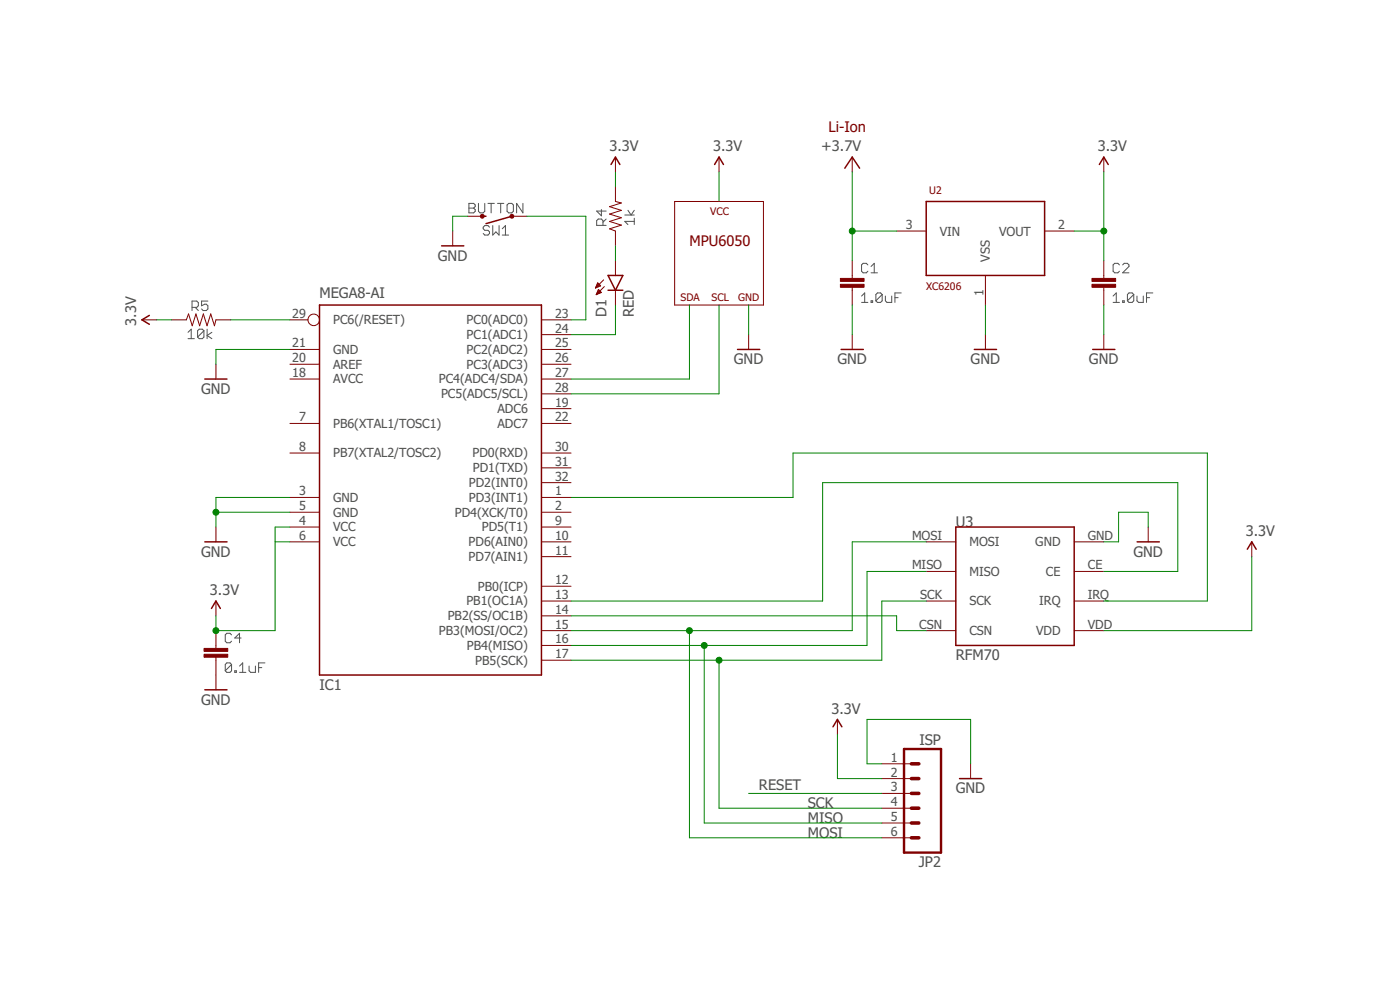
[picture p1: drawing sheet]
<svg xmlns="http://www.w3.org/2000/svg" width="841mm" height="594mm" viewBox="0 0 841 594" stroke-linecap="round" stroke-linejoin="round" font-family="sans-serif">
<g fill="none" stroke="#505050" stroke-width=".6">
<path d="M282 122h3v1v1v1v1v1v1h-3zM282 125h3M287 122v5l1 1h2l1-1v-5M293 122h4M294 136h-1h-2h-1v1l1 1h2l1 1v1l-1 1h-2l-1-1M295 122v6M296 136v5l2-2 2 2v-5M299 122h4M301 122v6M302 137l2-1v5M306 122h1l1 1v4l-1 1h-1l-1-1v-4zM314 122v6l-4-6v6"/>
<path d="M361 126v4l-3-3h6M362 135v-2l-1-1h-2l-1 1v2h6M364 132l-2 1M375 129h6M377 126l2 3 2-3M381 133h-6l2 2M381 131v4M302 141h4M521 159l-1-1h-2v1v4v1h2l1-1M672 159v-1h-2l-1 1v4l1 1h2v-1M674 159l1-1h2l1 1v1l-4 4h4M518 178l1-2v6"/>
<path d="M523 164h4M523 160l2-2v6M530 177v4l-1 1h-2l-1-1M530 177l-1-1h-2l-1 1v4M530 177l-4 4M532 178v3l1 1h3v-4M538 179h2M541 176h-3v6M669 178l2-2v6M681 177v4l-1 1h-2l-1-1M681 177l-1-1h-2l-1 1v4M681 177l-4 4"/>
<path d="M683 178v3l1 1h3v-4M689 179h2M693 176h-4v6M113 200l2-2v5M115 185h3l1-1v-2l-1-1h-3v6M117 185l2 2M122 199v3v1h-2l-1-1M122 199v-1h-2l-1 1v3M122 199l-3 3M124 198v5M125 181h-4v3l2-1h1l1 1v2l-1 1h-2l-1-1M127 200l-3 2 3 1"/>
<path d="M518 182h3M523 181h1v1h-1zM669 182h3M674 181h1v1h-1zM113 203h4M139 381l-1-1h-2l-1 1v4l1 1h2l1-1M139 399l-1-1h-2l-1 1v4M139 399v4l-1 1h-2l-1-1M139 399l-4 4M145 383h-4l3-3v6M159 398h-4v6M141 403h1v1h-1z"/>
<path d="M144 404h4M144 400l2-2v6M150 400v3l1 1h2v-4M155 401h2"/>
</g>
<g fill="none" stroke="#800000" stroke-width=".6">
<path d="M370 94v9M432 94v9M512 94v9M663 94v9M370 112v9l3 1-7 2 7 2-7 3 7 2-7 2 7 2-7 2 4 2v9M272 139v9M281 130h9M308 130h8M405 121h54v62h-54zM539 139h17M628 139h17M370 157v8"/>
<path d="M512 157v10M663 157v10M358 173h.1M358 172h2M358 172h3M358 177h1M358 171h2M358 176h2M359 171h1M359 176h2M359 170h.1M359 175h2"/>
<path d="M359 170l2 2-3 1zM359 175h1M359 174h1M359 174l2 2-3 1zM363 168l-5 5M363 172l-5 5M370 174v9M512 173v10M592 165v18M663 173v10M85 192h9M103 192h9l1-3 2 7 3-7 2 7 2-7 2 7 3-7 2 7 1-4h9"/>
<path d="M174 192h11M325 192h18M130 219v9M174 210h18M174 219h18M325 210h18M325 219h18M325 201h18M450 201v9M512 201v9M592 201v9M663 201v9"/>
<path d="M174 228h18M325 228h18M325 237h18M174 254h18M325 254h18M325 245h18M174 272h18M325 272h18M174 299h18M325 299h18M325 290h18M325 281h18"/>
<path d="M130 317v8M174 308h18M174 317h18M325 308h18M325 317h18M690 317v8M174 325h18M325 325h18M325 334h18M556 325h18M645 325h18M752 325v9"/>
<path d="M325 352h18M556 343h18M645 343h18M130 361v9M130 379v10M325 379h18M325 361h18M325 370h18M556 379h18M556 361h18M645 379h18M645 361h18"/>
<path d="M130 395v19M325 397h18M325 388h18M503 432v9M530 459h18M583 459v9M530 468h18M530 477h18M530 485h18M530 494h18M530 503h18"/>
<circle cx="188" cy="192" r="3"/>
</g>
<g fill="none" stroke="#800000" stroke-width=".89">
<path d="M367 99l3-5 2 5M429 99l3-5 3 5M660 99l3-5 3 5M508 101l4-7 4 7M290 130h2M308 130l-16 4M556 121h72v44h-72zM265 148h14M365 165h9l-4 9zM365 174h9M90 189l-5 3 5 3M192 183h133v222h-133z"/>
<path d="M443 210h13M505 210h14M585 210h14M656 210h14M123 228h13M574 317h71v71h-71zM123 325h13M683 325h13M749 330l3-5 3 5M127 365l3-4 2 4M123 414h13M500 437l3-5 3 5"/>
<path d="M576 468h14"/>
</g>
<g fill="#800000" stroke="#800000" stroke-width=".6">
<circle cx="308" cy="130" r="1.2"/>
<circle cx="290" cy="130" r="1.2"/>
</g>
<g fill="#800000" stroke="#800000" stroke-width=".6">
<path d="M505 171h14v2h-14z"/>
<path d="M505 167h14v2h-14z"/>
<path d="M656 171h14v2h-14z"/>
<path d="M656 167h14v2h-14z"/>
<path d="M123 393h14v2h-14z"/>
<path d="M123 389h14v2h-14z"/>
</g>
<path d="M543 450h22v62h-22z" fill="none" stroke="#800000" stroke-width="1.4"/>
<path d="M548 459h4M548 477h4M548 468h4M548 494h4M548 485h4M548 503h4" fill="none" stroke="#800000" stroke-width="2.1"/>
<g fill="none" stroke="#008000" stroke-width=".6">
<path d="M370 103v9M432 103v18M512 103v54M663 103v54M281 130h-9v9M316 130h36v62h-9M512 139h27M645 139h18M370 148v9M94 192h9M139 192h35M370 183v18h-27"/>
<path d="M414 183v45h-71M432 183v54h-89M450 183v18M512 183v18M592 183v18M663 183v18M174 210h-44v9M174 299h-44v18M343 299h133v-27h249v89h-62M130 308h44M174 317h-9v62h-35v-9M690 317v-9h-18v17h-9"/>
<path d="M165 325h9M556 325h-44v54h-169M752 334v45h-89M556 343h-35v45h-178M663 343h45v-53h-214v71h-151M343 370h196v9h17M414 379v124h116M556 361h-26v36h-187M423 388v106h107M432 397v88h98M503 441v27h27M530 459h-9v-27h62v27"/>
<path d="M450 477h80"/>
</g>
<g fill="#008000" stroke="#008000" stroke-width=".6">
<circle cx="130" cy="308" r="1.8"/>
<circle cx="512" cy="139" r="1.8"/>
<circle cx="663" cy="139" r="1.8"/>
<circle cx="130" cy="379" r="1.8"/>
<circle cx="423" cy="388" r="1.8"/>
<circle cx="432" cy="397" r="1.8"/>
<circle cx="414" cy="379" r="1.8"/>
</g>
<g font-size="8.8" fill="#800000">
<text x="498" y="79">Li-Ion</text>
<text x="414" y="148">MPU6050</text>
</g>
<g font-size="8.8" fill="#505050">
<text x="366" y="91">3.3V</text>
<text x="428" y="91">3.3V</text>
<text x="493" y="91">+3.7V</text>
<text x="660" y="91">3.3V</text>
<text x="263" y="157">GND</text>
<text x="192" y="179">MEGA8-AI</text>
<text x="364" y="190" transform="rotate(-90 364 190)">D1</text>
<text x="381" y="190" transform="rotate(-90 381 190)">RED</text>
<text x="82" y="196" transform="rotate(-90 82 196)">3.3V</text>
<text x="441" y="219">GND</text>
<text x="503" y="219">GND</text>
<text x="583" y="219">GND</text>
<text x="654" y="219">GND</text>
<text x="121" y="237">GND</text>
<text x="574" y="317">U3</text>
<text x="748" y="322">3.3V</text>
<text x="121" y="334">GND</text>
<text x="681" y="334">GND</text>
<text x="126" y="357">3.3V</text>
<text x="574" y="397">RFM70</text>
<text x="192" y="414">IC1</text>
<text x="121" y="423">GND</text>
<text x="500" y="429">3.3V</text>
<text x="552" y="447">ISP</text>
<text x="456" y="475">RESET</text>
<text x="574" y="477">GND</text>
<text x="485" y="485">SCK</text>
<text x="485" y="494">MISO</text>
<text x="485" y="503">MOSI</text>
<text x="552" y="521">JP2</text>
</g>
<g font-size="7.5" fill="#505050">
<text x="544" y="138">3</text>
<text x="636" y="138">2</text>
<text x="565" y="141">VIN</text>
<text x="600" y="141">VOUT</text>
<text x="595" y="157" transform="rotate(-90 595 157)">VSS</text>
<text x="591" y="178" transform="rotate(-90 591 178)">1</text>
<text x="176" y="191">29</text>
<text x="333" y="191">23</text>
<text x="200" y="195">PC6(/RESET)</text>
<text x="280" y="195">PC0(ADC0)</text>
<text x="280" y="204">PC1(ADC1)</text>
<text x="333" y="200">24</text>
<text x="176" y="209">21</text>
<text x="333" y="209">25</text>
<text x="200" y="213">GND</text>
<text x="280" y="213">PC2(ADC2)</text>
<text x="176" y="218">20</text>
<text x="200" y="221">AREF</text>
<text x="280" y="221">PC3(ADC3)</text>
<text x="333" y="218">26</text>
<text x="176" y="226">18</text>
<text x="333" y="226">27</text>
<text x="200" y="230">AVCC</text>
<text x="264" y="230">PC4(ADC4/SDA)</text>
<text x="265" y="239">PC5(ADC5/SCL)</text>
<text x="333" y="235">28</text>
<text x="333" y="244">19</text>
<text x="299" y="248">ADC6</text>
<text x="180" y="253">7</text>
<text x="200" y="257">PB6(XTAL1/TOSC1)</text>
<text x="299" y="257">ADC7</text>
<text x="333" y="253">22</text>
<text x="180" y="271">8</text>
<text x="200" y="275">PB7(XTAL2/TOSC2)</text>
<text x="284" y="275">PD0(RXD)</text>
<text x="333" y="271">30</text>
<text x="333" y="280">31</text>
<text x="284" y="284">PD1(TXD)</text>
<text x="282" y="293">PD2(INT0)</text>
<text x="333" y="289">32</text>
<text x="180" y="298">3</text>
<text x="333" y="298">1</text>
<text x="200" y="301">GND</text>
<text x="282" y="301">PD3(INT1)</text>
<text x="180" y="306">5</text>
<text x="200" y="310">GND</text>
<text x="273" y="310">PD4(XCK/T0)</text>
<text x="333" y="306">2</text>
<text x="180" y="315">4</text>
<text x="333" y="315">9</text>
<text x="200" y="319">VCC</text>
<text x="289" y="319">PD5(T1)</text>
<text x="180" y="324">6</text>
<text x="200" y="328">VCC</text>
<text x="282" y="328">PD6(AIN0)</text>
<text x="333" y="324">10</text>
<text x="548" y="324">MOSI</text>
<text x="582" y="328">MOSI</text>
<text x="622" y="328">GND</text>
<text x="653" y="324">GND</text>
<text x="333" y="333">11</text>
<text x="282" y="337">PD7(AIN1)</text>
<text x="548" y="342">MISO</text>
<text x="582" y="346">MISO</text>
<text x="628" y="346">CE</text>
<text x="653" y="342">CE</text>
<text x="333" y="351">12</text>
<text x="287" y="355">PB0(ICP)</text>
<text x="333" y="360">13</text>
<text x="553" y="360">SCK</text>
<text x="653" y="360">IRQ</text>
<text x="280" y="364">PB1(OC1A)</text>
<text x="582" y="364">SCK</text>
<text x="624" y="364">IRQ</text>
<text x="333" y="369">14</text>
<text x="269" y="373">PB2(SS/OC1B)</text>
<text x="333" y="378">15</text>
<text x="552" y="378">CSN</text>
<text x="653" y="378">VDD</text>
<text x="264" y="381">PB3(MOSI/OC2)</text>
<text x="582" y="381">CSN</text>
<text x="622" y="381">VDD</text>
<text x="333" y="386">16</text>
<text x="281" y="390">PB4(MISO)</text>
<text x="333" y="395">17</text>
<text x="285" y="399">PB5(SCK)</text>
<text x="535" y="458">1</text>
<text x="535" y="466">2</text>
<text x="535" y="475">3</text>
<text x="535" y="484">4</text>
<text x="535" y="493">5</text>
<text x="535" y="502">6</text>
</g>
<g font-size="6.3" fill="#800000">
<text x="558" y="117">U2</text>
<text x="427" y="129">VCC</text>
<text x="556" y="174">XC6206</text>
<text x="409" y="181">SDA</text>
<text x="428" y="181">SCL</text>
<text x="444" y="181">GND</text>
</g>
</svg>
